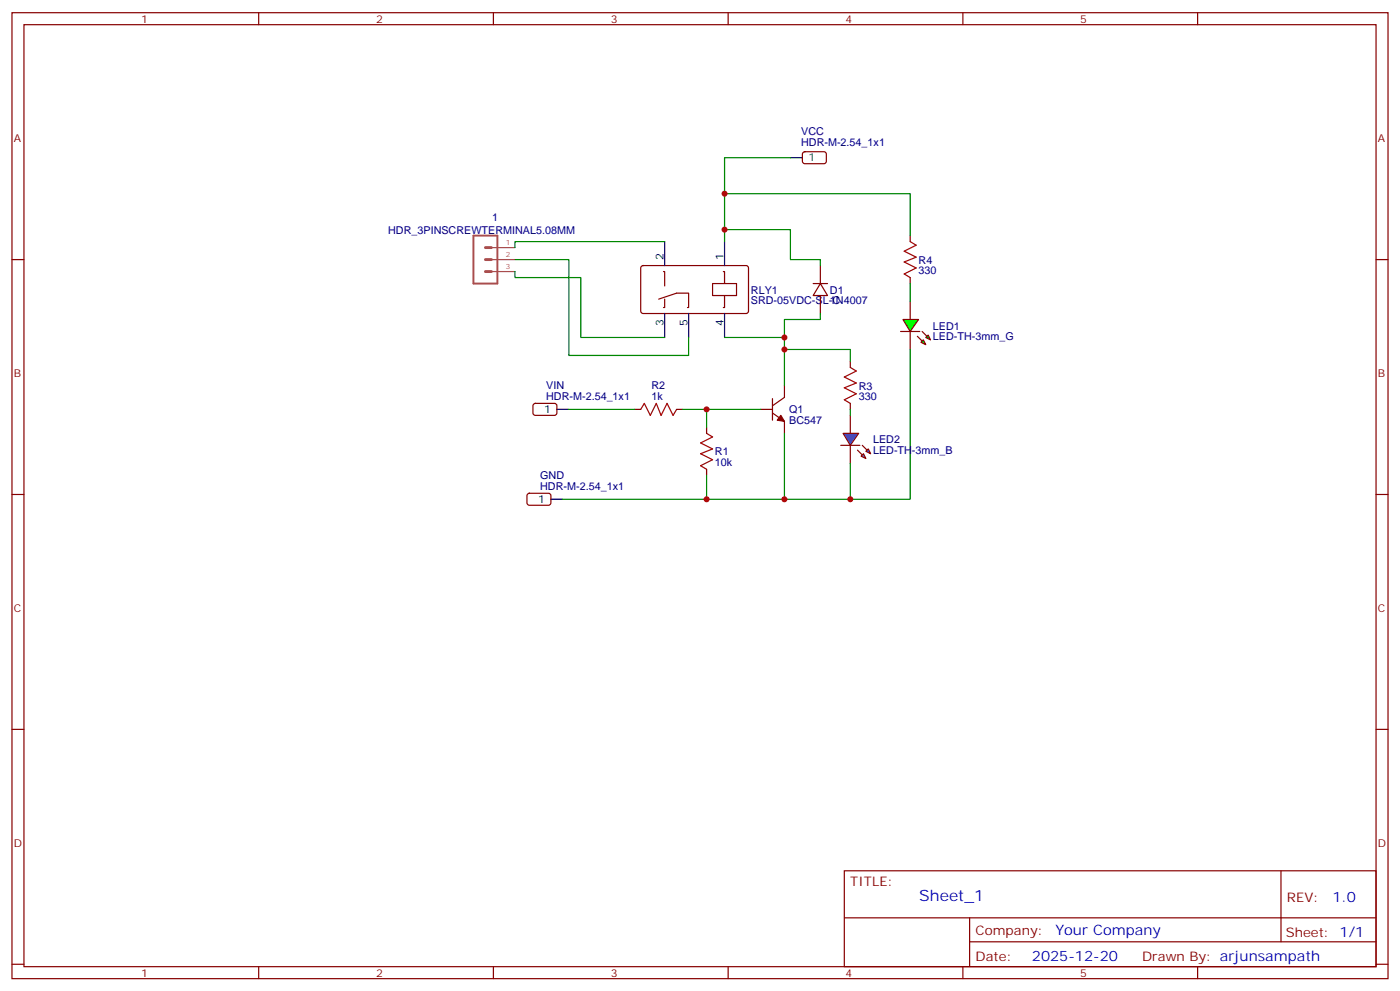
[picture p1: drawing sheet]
<svg xmlns="http://www.w3.org/2000/svg" width="412mm" height="292mm" viewBox="0 0 412 292" stroke-linecap="round" stroke-linejoin="round" font-family="sans-serif">
<g fill="none" stroke="#870000" stroke-width=".35">
<path d="M3.5 3.7h405.4v284.4h-405.4zM7.1 7.3h398.2v277.3h-398.2zM76.2 3.7v3.6M145.3 3.7v3.6M214.5 3.7v3.6M283.6 3.7v3.6M352.8 3.7v3.6M3.5 76.4h3.6M189 78.4l.4-.2h30.7l.4 .7-.1 13-.6 .4-30.6-.1-.5-.6v-12.7zM213.4 79.9v3.6M405.3 76.4h3.6M209.9 83.5h7.1v3.5h-7.1z"/>
<path d="M213.4 87v3.5M227.5 117.3v6.4M231.1 113.5v3.5l-3.6 2.5M224 120.5h3.5M227.5 121.6l3.6 2.4v3.6M3.5 145.6h3.6M405.3 145.6h3.6M3.5 214.7h3.6M405.3 214.7h3.6M248.7 256.3h156.6v28.3h-156.6zM377.3 256.4v20.8M248.7 270.2h156.5"/>
<path d="M285.6 277.2h119.6M285.6 270.2v14.1M3.5 283.8h3.6M76.2 284.6v3.5M145.3 284.6v3.5M214.5 284.6v3.5M283.6 284.6v3.5M352.8 284.6v3.5M405.3 283.8h3.6"/>
</g>
<path d="M230 122.3l1.1 1.7-2.1-.3z" fill="#870000" stroke="#870000" stroke-width=".35"/>
<path d="M195.8 71.1v7.1M213.4 71.1v7.1M195.8 92.3v7M202.8 92.3v7M213.4 92.3v7" fill="none" stroke="#000" stroke-width=".35"/>
<g fill="#870000">
<circle cx="213.1" cy="90.5" r=".18"/>
<circle cx="213.1" cy="79.9" r=".18"/>
</g>
<path d="M195.8 79.9v4.3M194 88.1l5.3-1.8h3.5v4.2M195.8 88.1v2.4" fill="none" stroke="#870000" stroke-width=".35"/>
<g fill="#870000">
<circle cx="195.4" cy="79.9" r=".18"/>
<circle cx="202.5" cy="90.5" r=".18"/>
<circle cx="195.4" cy="90.5" r=".18"/>
</g>
<path d="M236.6 44.9l.5-.2h5.9l.4 .7v2.4l-.7 .4-5.9-.1-.4-.6v-2.1zM241.7 78.2v5.3M239.5 83.5h4.3M241.7 83.5l2.1 3.5h-4.3zM241.7 87v5.3M157.2 119l.5-.3 5.9 .1 .4 .7v2.3l-.7 .5-5.9-.1-.4-.6v-2.1zM187 120.5h1.7M199.3 120.5h1.8M208.1 125.8v1.8M208.1 138.1v1.8M155.5 145.4l.4-.2 5.9 .1 .5 .6-.1 2.4-.6 .4h-5.9l-.5-.7v-2.1z" fill="none" stroke="#870000" stroke-width=".35"/>
<path d="M188.7 120.5l1.1-1.8 1.8 3.6 1.7-3.6 1.4 3.6 1.8-3.6 1.8 3.6 1-1.8M208.1 127.6l1.8 1-3.5 1.8 3.5 1.8-3.5 1.4 3.5 1.7-3.5 1.8 1.7 1" fill="none" stroke="#a10000" stroke-width=".35"/>
<path d="M232.8 46.4h3.6M164 120.5h3.6M162.3 147h3.5" fill="none" stroke="#000" stroke-width=".35"/>
<path d="M139.5 69.4h7v14.1h-7z" fill="none" stroke="#a64a4a" stroke-width=".56"/>
<path d="M143 72.9h1.8M143 76.4h1.8M143 79.9h1.8" fill="none" stroke="#a64a4a" stroke-width=".85"/>
<path d="M144.8 79.9h6.9M144.8 76.4h6.9M144.8 72.9h6.9" fill="none" stroke="#a64a4a" stroke-width=".35"/>
<path d="M213.4 67.6h19.4v8.8h8.9v1.8M241.7 92.3v1.8h-10.6v5.2M167.6 120.5h19.4M201.1 120.5h22.9M208.1 139.9v7.1h-42.3M208.1 120.5v5.3M231.1 127.6v19.4h-23" fill="none" stroke="#008700" stroke-width=".35"/>
<path d="M266 94.1h4.6l-2.5 3.5z" fill="#0f0" stroke="#870000" stroke-width=".35"/>
<path d="M265.3 97.6h5.6z" fill="#f00" stroke="#870000" stroke-width=".35"/>
<g fill="#870000" stroke="#870000" stroke-width=".35">
<path d="M271.6 97.6l1.4 1.4z"/>
<path d="M270.2 99l1.4 1.4z"/>
</g>
<g fill="#0f0" stroke="#870000" stroke-width=".35">
<path d="M272.7 99.3l.7-.7 .7 1.4z"/>
<path d="M272 100l.7 1.5-1.4-.7z"/>
</g>
<path d="M268.1 88.8v5.3M268.1 97.6v5.3M250.5 122.3v5.3M250.5 131.1v5.3" fill="none" stroke="#870000" stroke-width=".35"/>
<path d="M268.1 102.9v44.1h-37" fill="none" stroke="#008700" stroke-width=".35"/>
<g fill="#09f" stroke="#870000" stroke-width=".35">
<path d="M253.6 134.3l.8-.7 .7 1.4z"/>
<path d="M255.1 132.9l.7-.7 .7 1.4z"/>
</g>
<g fill="#870000" stroke="#870000" stroke-width=".35">
<path d="M252.6 132.5l1.4 1.4z"/>
<path d="M254 131.1l1.4 1.4z"/>
</g>
<path d="M247.6 131.1h5.7z" fill="#f00" stroke="#870000" stroke-width=".35"/>
<path d="M248.4 127.6h4.5l-2.4 3.5z" fill="#09f" stroke="#870000" stroke-width=".35"/>
<path d="M213.4 57h54.7v12.4M232.8 46.4h-19.4v24.7M151.7 76.4h15.9v28.2h35.2v-5.3M151.7 79.9v1.8h19.4v17.6h24.7M195.8 71.1h-44.1v1.8M213.4 99.3h17.7v14.2M268.1 83.5v5.3M231.1 102.9h19.4v3.5M250.5 120.5v1.8M250.5 136.4v10.6" fill="none" stroke="#008700" stroke-width=".35"/>
<path d="M268.1 71.1l1.8 1.1-3.6 1.7 3.6 1.8-3.6 1.4 3.6 1.8-3.6 1.7 1.8 1.1M250.5 108.2l1.7 1-3.5 1.8 3.5 1.7-3.5 1.5 3.5 1.7-3.5 1.8 1.8 1" fill="none" stroke="#a10000" stroke-width=".35"/>
<path d="M268.1 69.4v1.7M268.1 81.7v1.8M250.5 106.4v1.8M250.5 118.7v1.8" fill="none" stroke="#870000" stroke-width=".35"/>
<g fill="#c00">
<circle cx="208.1" cy="120.5" r=".88"/>
<circle cx="208.1" cy="147" r=".88"/>
<circle cx="231.1" cy="147" r=".88"/>
<circle cx="250.5" cy="147" r=".88"/>
<circle cx="213.4" cy="57" r=".88"/>
<circle cx="213.4" cy="67.6" r=".88"/>
<circle cx="231.1" cy="102.9" r=".88"/>
<circle cx="231.1" cy="99.3" r=".88"/>
</g>
<text font-size="4.6" fill="#00f" x="270.8" y="265.4">Sheet_1</text>
<g font-size="4.2" fill="#00f">
<text x="392.5" y="265.6">1.0</text>
<text x="310.9" y="275.2">Your Company</text>
<text x="304" y="283">2025-12-20</text>
</g>
<g font-size="3.9" fill="#800">
<text x="250.5" y="260.9">TITLE:</text>
<text x="379.1" y="265.6">REV:</text>
<text x="287.4" y="275.1">Company:</text>
<text x="378.7" y="275.7">Sheet: 1/1</text>
<text x="287.4" y="282.8">Date:</text>
<text x="336.4" y="282.9">Drawn By: arjunsampath</text>
</g>
<g font-size="3.2" fill="#800">
<text x="41.6" y="6.7">1</text>
<text x="110.8" y="6.7">2</text>
<text x="179.9" y="6.7">3</text>
<text x="249.1" y="6.7">4</text>
<text x="318.2" y="6.7">5</text>
<text x="4.1" y="41.8">A</text>
<text x="405.9" y="41.8">A</text>
<text x="4.1" y="111">B</text>
<text x="405.9" y="111">B</text>
<text x="4.1" y="180.1">C</text>
<text x="405.9" y="180.1">C</text>
<text x="4.1" y="249.3">D</text>
<text x="405.9" y="249.3">D</text>
<text x="41.6" y="287.5">1</text>
<text x="110.8" y="287.5">2</text>
<text x="179.9" y="287.5">3</text>
<text x="249.1" y="287.5">4</text>
<text x="318.2" y="287.5">5</text>
</g>
<g font-size="3.2" fill="#000080">
<text x="236" y="39.8">VCC</text>
<text x="236" y="43">HDR-M-2.54_1x1</text>
<text x="145" y="65.1">1</text>
<text x="114.3" y="68.7">HDR_3PINSCREWTERMINAL5.08MM</text>
<text x="270.6" y="77.6">R4</text>
<text x="270.6" y="80.7">330</text>
<text x="221.2" y="89.5">SRD-05VDC-SL-C</text>
<text x="221.2" y="86.4">RLY1</text>
<text x="244.5" y="89.5">1N4007</text>
<text x="244.5" y="86.4">D1</text>
<text x="274.8" y="100.1">LED-TH-3mm_G</text>
<text x="274.8" y="97">LED1</text>
<text x="160.9" y="117.7">HDR-M-2.54_1x1</text>
<text x="160.9" y="114.6">VIN</text>
<text x="191.9" y="117.7">1k</text>
<text x="191.9" y="114.5">R2</text>
<text x="252.9" y="117.7">330</text>
<text x="252.9" y="114.7">R3</text>
<text x="232.5" y="124.9">BC547</text>
<text x="232.5" y="121.7">Q1</text>
<text x="257.2" y="130.5">LED2</text>
<text x="210.6" y="137.1">10k</text>
<text x="210.6" y="134.1">R1</text>
<text x="257.2" y="133.6">LED-TH-3mm_B</text>
<text x="159.1" y="141.1">GND</text>
<text x="159.1" y="144.1">HDR-M-2.54_1x1</text>
</g>
<g font-size="3.2">
<text x="238.1" y="47.5">1</text>
<text x="195.4" y="76.4" transform="rotate(-90 195.4 76.4)">2</text>
<text x="213.1" y="76.4" transform="rotate(-90 213.1 76.4)">1</text>
<text x="195.4" y="96.1" transform="rotate(-90 195.4 96.1)">3</text>
<text x="202.5" y="96.1" transform="rotate(-90 202.5 96.1)">5</text>
<text x="213.1" y="96.1" transform="rotate(-90 213.1 96.1)">4</text>
<text x="160.3" y="121.6">1</text>
<text x="158.5" y="148">1</text>
</g>
<g font-size="2.1" fill="#a54b4b">
<text x="149" y="75.7">2</text>
<text x="149" y="72.2">1</text>
<text x="149" y="79.2">3</text>
</g>
</svg>
